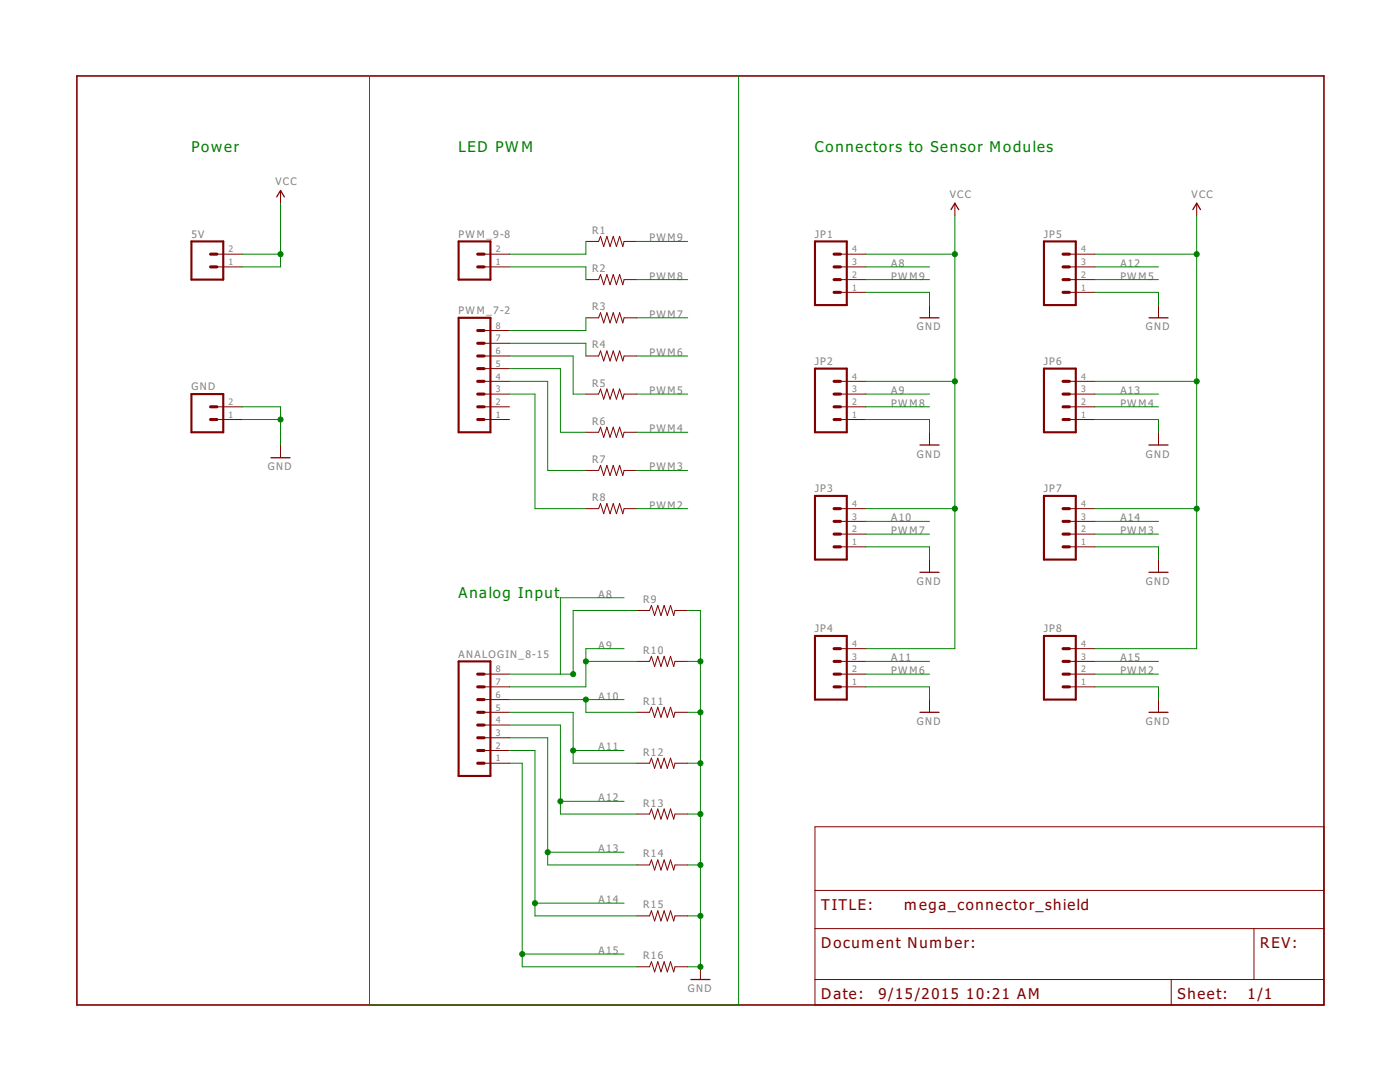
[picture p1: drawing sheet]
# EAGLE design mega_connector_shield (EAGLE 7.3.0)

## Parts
5V  M02PTH  [1X02]
ANALOGIN_8-15  M08  [1X08_ROUND]
GND  M02PTH  [1X02]
JP1  M04POLAR  [MOLEX-1X4]
JP2  M04POLAR  [MOLEX-1X4]
JP3  M04POLAR  [MOLEX-1X4]
JP4  M04POLAR  [MOLEX-1X4]
JP5  M04POLAR  [MOLEX-1X4]
JP6  M04POLAR  [MOLEX-1X4]
JP7  M04POLAR  [MOLEX-1X4]
JP8  M04POLAR  [MOLEX-1X4]
PWM_7-2  M08  [1X08_ROUND]
PWM_9-8  M02PTH  [1X02]
R1  RESISTOR1206  [1206]
R2  RESISTOR1206  [1206]
R3  RESISTOR1206  [1206]
R4  RESISTOR1206  [1206]
R5  RESISTOR1206  [1206]
R6  RESISTOR1206  [1206]
R7  RESISTOR1206  [1206]
R8  RESISTOR1206  [1206]
R9  RESISTOR1206  [1206]
R10  RESISTOR1206  [1206]
R11  RESISTOR1206  [1206]
R12  RESISTOR1206  [1206]
R13  RESISTOR1206  [1206]
R14  RESISTOR1206  [1206]
R15  RESISTOR1206  [1206]
R16  RESISTOR1206  [1206]

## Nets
A8: ANALOGIN_8-15.8 JP1.3 R9.1
A9: ANALOGIN_8-15.7 JP2.3 R10.1
A10: ANALOGIN_8-15.6 JP3.3 R11.1
A11: ANALOGIN_8-15.5 JP4.3 R12.1
A12: ANALOGIN_8-15.4 JP5.3 R13.1
A13: ANALOGIN_8-15.3 JP6.3 R14.1
A14: ANALOGIN_8-15.2 JP7.3 R15.1
A15: ANALOGIN_8-15.1 JP8.3 R16.1
GND: GND.1 GND.2 JP1.1 JP2.1 JP3.1 JP4.1 JP5.1 JP6.1 JP7.1 JP8.1 R9.2 R10.2 R11.2 R12.2 R13.2 R14.2 R15.2 R16.2
N$1: PWM_9-8.2 R1.1
N$2: PWM_9-8.1 R2.1
N$3: PWM_7-2.8 R3.1
N$5: PWM_7-2.7 R4.1
N$7: PWM_7-2.6 R5.1
N$9: PWM_7-2.5 R6.1
N$11: PWM_7-2.4 R7.1
N$12: PWM_7-2.3 R8.1
PWM2: JP8.2 R8.2
PWM3: JP7.2 R7.2
PWM4: JP6.2 R6.2
PWM5: JP5.2 R5.2
PWM6: JP4.2 R4.2
PWM7: JP3.2 R3.2
PWM8: JP2.2 R2.2
PWM9: JP1.2 R1.2
VCC: 5V.1 5V.2 JP1.4 JP2.4 JP3.4 JP4.4 JP5.4 JP6.4 JP7.4 JP8.4
Unconnected: PWM_7-2.1 PWM_7-2.2

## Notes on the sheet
- Power | LED PWM | Connectors to Sensor Modules
- Analog Input

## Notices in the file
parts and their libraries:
SparkFun-Connectors: Licensing: Creative Commons ShareAlike 4.0 International - https://creativecommons.org/licenses/by-sa/4.0
